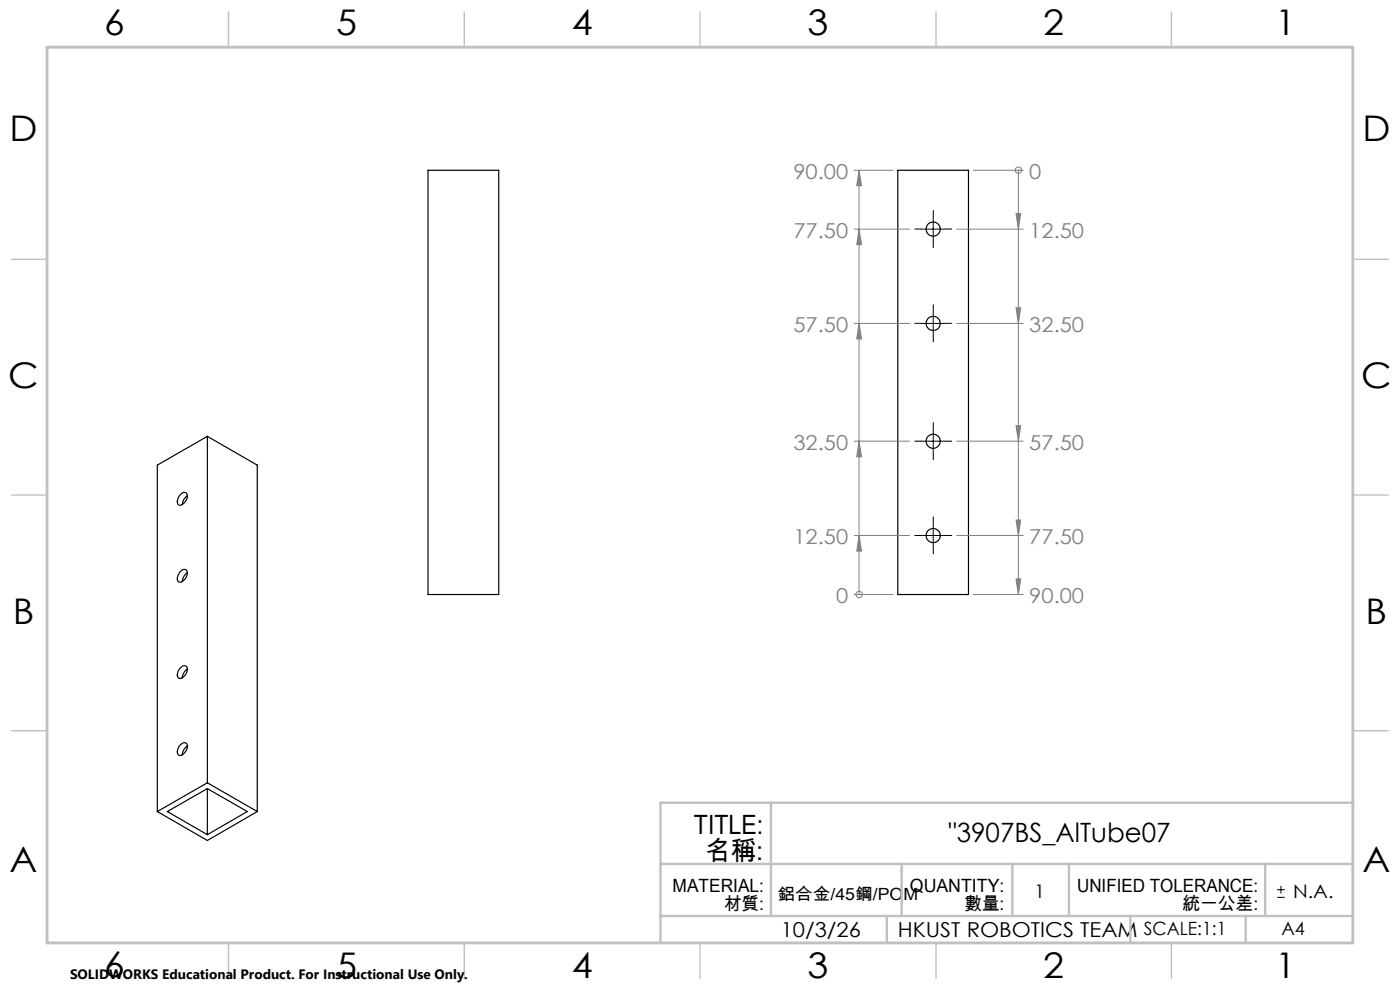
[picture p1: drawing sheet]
<svg xmlns="http://www.w3.org/2000/svg" width="297mm" height="210mm" viewBox="0 0 297 210" stroke-linecap="round" stroke-linejoin="round" font-family="sans-serif">
<g fill="none" stroke="#000" stroke-width=".25">
<path d="M90.8 36.1h15v90h-15zM190.5 36.1h15v90h-15zM44 92.6l-10.6 6.1v73.4M44 92.6v73.4M44 92.6l10.6 6.1v73.4M38.3 104.8a.76 .76 0 0 1 1-.3 .76 .76 0 0 1 .4 1 1.83 1.83 0 0 1-1.7 1.6 1.61 1.61 0 0 1 .3-2.3zM39.7 105.2a2.44 2.44 0 0 0-1 1.8M38.3 121.2a.76 .76 0 0 1 1-.4 .76 .76 0 0 1 .4 1 1.83 1.83 0 0 1-1.7 1.7 1.61 1.61 0 0 1 .3-2.3zM39.7 121.5a2.44 2.44 0 0 0-1 1.9M38.1 141.8a.85 .85 0 0 1 .8-.6 .85 .85 0 0 1 .8 .5 1.91 1.91 0 0 1-1.7 2.2 1.41 1.41 0 0 1 .1-2.1zM38.3 157.9a.76 .76 0 0 1 1-.3 .76 .76 0 0 1 .4 1 1.83 1.83 0 0 1-1.7 1.6 1.61 1.61 0 0 1 .3-2.3zM39.7 158.3a2.28 2.28 0 0 0-1 1.8"/>
<path d="M39.7 141.9a2.44 2.44 0 0 0-1 1.9M33.4 172.1l10.6 6.2 10.6-6.2M44 167.3v9.8M44 166l-10.6 6.1M44 167.3l-8.5 4.8 8.5 5M44 167.3l8.5 4.8-8.5 5M44 166l10.6 6.1"/>
<circle cx="198" cy="48.6" r="1.51"/>
<circle cx="198" cy="68.6" r="1.51"/>
<circle cx="198" cy="93.6" r="1.5"/>
<circle cx="198" cy="113.6" r="1.5"/>
</g>
<path d="M195.5 48.6h5M198 46.1v5M195.5 68.6h5M198 66.1v5M195.5 93.6h5M198 91.1v5M195.5 113.6h5M198 111.1v5M270.9 190.4h1.7M270.9 188.7h1.7M271.7 187.9v1.6" fill="none" stroke="#000" stroke-width=".21"/>
<g fill="none" stroke="#808080" stroke-width=".21">
<path d="M181.2 36.1h8.3M182.2 36.1l.6 3.3h-1zM182.2 36.1v90M206.5 36.1h10.6M216 36.1h.1M216 36.1v90M181.2 48.6h11.8M182.2 48.6l.6 3.3h-1zM203 48.6h14.1M215.5 45.3h1l-.5 3.3zM181.2 68.6h11.8M182.2 68.6l.6 3.3h-1z"/>
<path d="M203 68.6h14.1M215.5 65.3h1l-.5 3.3zM181.2 93.6h11.8M182.2 93.6l.6 3.3h-1zM203 93.6h14.1M215.5 90.3h1l-.5 3.3zM181.2 113.6h11.8M182.2 113.6l.6 3.3h-1zM203 113.6h14.1M215.5 110.3h1l-.5 3.3zM181.2 126.1h8.3M182.2 126.1h.1"/>
<path d="M206.5 126.1h10.6M215.5 122.8h1l-.5 3.3z"/>
<circle cx="216" cy="36.1" r=".68"/>
<circle cx="182.3" cy="126.1" r=".67"/>
</g>
<g fill="none" stroke="#000" stroke-width=".21" stroke-dasharray="15.2 1.3 1.3 1.3" stroke-linecap="butt">
<path d="M195.5 48.6h-1.5M198 46.1v-1.5M198 51.1v1.5M200.5 48.6h1.5M195.5 68.6h-1.5M198 66.1v-1.5M198 71.1v1.5M200.5 68.6h1.5M195.5 93.6h-1.5M198 91.1v-1.5M198 96.1v1.5M200.5 93.6h1.5"/>
<path d="M195.5 113.6h-1.5M198 111.1v-1.5M198 116.1v1.5M200.5 113.6h1.5"/>
</g>
<path d="M287 55h7.5M287 144.8v55.2h-187.2" fill="none" stroke="#c0c0c0" stroke-width=".21"/>
<path d="M163.5 170.3v24M287.1 170.3h-147v29.7M140.1 194.3h146.5M140.1 183.3h146.9M188.1 194.3v5.7M191.3 183.3v11M214.8 183.3v11M226.8 183.3v11M239.8 194.3v5.7M264.3 194.3v5.7M268.4 183.3v11" fill="none" stroke="#c0c0c0" stroke-width=".5"/>
<g fill="none" stroke="#c0c0c0" stroke-width=".3">
<path d="M48.5 2.5v7.5M98.5 2.5v7.5M148.5 2.5v7.5M198.6 2.5v7.5M248.5 2.5v7.5M2.5 55h7.5M287 55h7.5M2.5 105h7.5M287 105h7.5M2.5 155h7.5M287 155h7.5M48.5 200v7.5"/>
<path d="M98.5 200v7.5M148.5 200v7.5M198.6 200v7.5M248.5 200v7.5"/>
</g>
<path d="M10 10h277v190h-277z" fill="none" stroke="#c0c0c0" stroke-width=".6"/>
<path d="M182.2 113.6l.6 3.3h-1zM182.2 93.6l.6 3.3h-1zM182.2 68.6l.6 3.3h-1zM182.2 48.6l.6 3.3h-1zM182.2 36.1l.6 3.3h-1zM215.5 45.3h1l-.5 3.3zM215.5 65.3h1l-.5 3.3zM215.5 90.3h1l-.5 3.3zM215.5 110.3h1l-.5 3.3zM215.5 122.8h1l-.5 3.3z" fill="#808080"/>
<g font-size="7.5">
<text x="22.1" y="7.3">6</text>
<text x="71.3" y="7.4">5</text>
<text x="121.3" y="7.4">4</text>
<text x="171.3" y="7.4">3</text>
<text x="221.3" y="7.4">2</text>
<text x="270.5" y="7.4">1</text>
<text x="2" y="29.9">D</text>
<text x="289" y="29.9">D</text>
<text x="1.8" y="82.4">C</text>
<text x="288.8" y="82.4">C</text>
<text x="2.7" y="132.4">B</text>
<text x="289.7" y="132.4">B</text>
<text x="2" y="184.9">A</text>
<text x="289" y="184.9">A</text>
<text x="22.1" y="207.3">6</text>
<text x="71.3" y="207.4">5</text>
<text x="121.3" y="207.4">4</text>
<text x="171.3" y="207.4">3</text>
<text x="221.3" y="207.4">2</text>
<text x="270.5" y="207.4">1</text>
</g>
<g font-size="5.6">
<text x="147.2" y="176.9">TITLE:</text>
<text x="201.2" y="178.6">&quot;3907BS_AlTube07</text>
<text x="149.6" y="182.5">名稱:</text>
</g>
<g font-size="4.4" fill="#808080">
<text x="168.3" y="38">90.00</text>
<text x="218.4" y="38">0</text>
<text x="168.3" y="50.5">77.50</text>
<text x="218.4" y="50.5">12.50</text>
<text x="168.3" y="70.5">57.50</text>
<text x="218.4" y="70.5">32.50</text>
<text x="168.3" y="95.5">32.50</text>
<text x="218.4" y="95.5">57.50</text>
<text x="168.3" y="115.5">12.50</text>
<text x="218.4" y="115.5">77.50</text>
<text x="177.4" y="128">0</text>
<text x="218.4" y="128">90.00</text>
</g>
<g font-size="4.4">
<text x="165.6" y="198.7">10/3/26</text>
<text x="190.5" y="198.7">HKUST ROBOTICS TEAM</text>
</g>
<g font-size="4">
<text x="219.4" y="190.5">1</text>
<text x="274.3" y="190.5">N.A.</text>
</g>
<g font-size="3.9">
<text x="142.7" y="189.2">MATERIAL:</text>
<text x="193" y="189.2">QUANTITY:</text>
<text x="228.5" y="189.2">UNIFIED TOLERANCE:</text>
<text x="153.6" y="193.1">材質:</text>
<text x="204.6" y="193.1">數量:</text>
<text x="250.8" y="193.1">統一公差:</text>
<text x="242.6" y="198.4">SCALE:1:1</text>
<text x="271.9" y="198.4">A4</text>
</g>
<text font-size="3.6" x="164.9" y="190.8">鋁合金/45鋼/POM</text>
<text font-size="2.9" x="14.9" y="207.6">SOLIDWORKS Educational Product. For Instructional Use Only.</text>
</svg>
